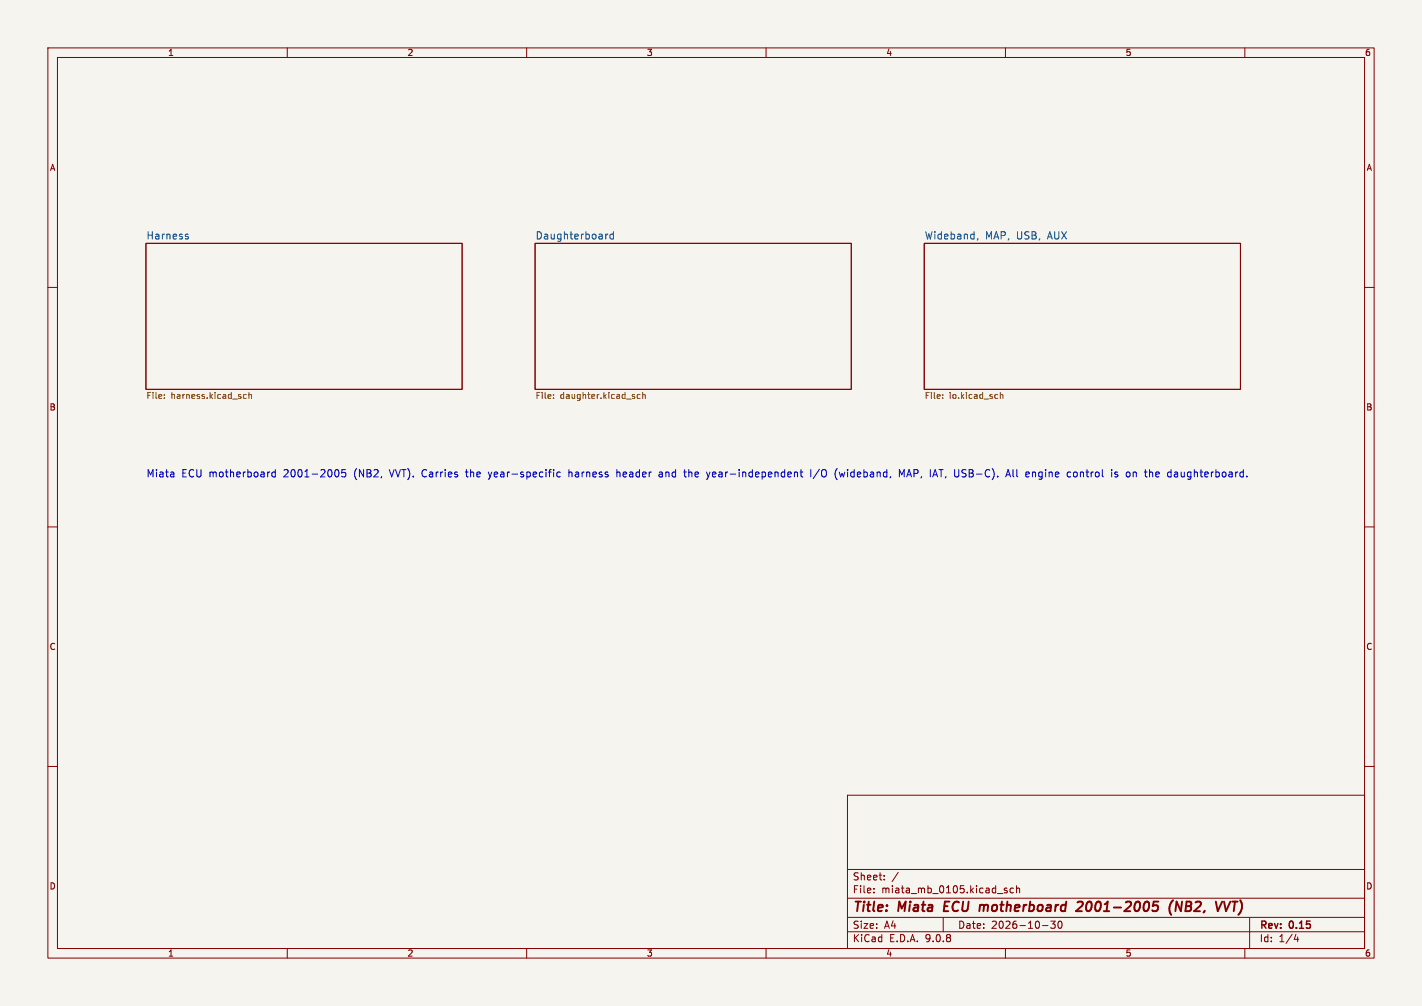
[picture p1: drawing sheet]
<svg xmlns="http://www.w3.org/2000/svg" width="297mm" height="210mm" viewBox="0 0 297 210" stroke-linecap="round" stroke-linejoin="round" font-family="sans-serif">
<path d="M0 0h297v210h-297z" fill="#f5f4ef" stroke="#f5f4ef" stroke-width=".21"/>
<g fill="none" stroke="#840000" stroke-width=".21">
<path d="M10 10h277v190h-277zM12 12h273v186h-273zM60 10v2M110 10v2M160 10v2M210 10v2M260 10v2M30.5 50.8h66v30.5h-66zM111.8 50.8h66v30.5h-66zM193 50.8h66.1v30.5h-66.1zM10 60h2M285 60h2"/>
<path d="M10 110h2M285 110h2M10 160h2M177 166h108v32h-108zM285 160h2M60 198v2M110 198v2M160 198v2M177 194.5h108M177 191.5h108M177 187.5h108M177 181.5h108"/>
<path d="M182.5 186.3v.1M182.5 185.5v.1M184.7 183.6v.1M184.7 182.8v.1M187.6 182.1l-1.3 2M197 191.5v3M210 198v2M210.3 185.5l-.3-.1-.3 .2 .1 .2 .5 .2v.3h-.6M211.7 185.5l-.5-.1-.2 .3 .1 .6h.6M212.3 185.5l.2-.1 .4 .1 .1 .9M212.3 184.9v1.5M217.7 193.2h1.2"/>
<path d="M219.5 192.3h.9l-.5 .6 .4 .1v.7l-.2 .1-.6-.1M221.1 192.4l.2-.1a.8 .8 0 0 1 .5 .7 .8 .8 0 0 1-.5 .8l-.2-.1-.1-.5zM260 198v2M261 191.5v6.5M270.7 195l-.4 1.1h.9M271 195.6v1"/>
</g>
<path d="M197.4 188.2l-.3 2h1M205 188.9l.5 .1M205.5 189.2l-.1 1M225.1 188.4l.3-.2h.4l.3 .2v.4l-.1 .3-1.3 1.1h1.3M241 188.2h.9M241.8 189.2l-.1 .8M245 187.9a2.35 2.35 0 0 0-.4 3.1M246.9 188.2l-.3 2-.9-2-.2 2M255.6 188.2l.5 2 .9-2M257.4 188.2h1.1" fill="none" stroke="#840000" stroke-width=".4"/>
<path d="M38.9 49.4l.4 .1 .1 .2-.3 .2h-.2M38.9 48.9l.4 .1M127 48.9l-.5 .3M128.1 49l-.4-.1-.3 .3 .1 .6h.6M128.1 48.4v1.5M204.2 49.8l-.1 .3" fill="none" stroke="#006464" stroke-width=".21"/>
<g fill="none" stroke="#725600" stroke-width=".21">
<path d="M34.3 83.1v.1M34.3 82.4v.1M50.8 83l.3 .2 .3-.1M51.4 82.4l-.3-.1-.3 .3M52 82.5l.5-.1v.8M52 81.9v1.3M115.6 83.1v.1M115.6 82.4v.1M133.7 82.4l-.4-.1-.2 .3 .1 .5h.5M134.2 82.5l.5-.1 .1 .8M134.2 81.9v1.3M196.9 83.1v.1"/>
<path d="M196.9 82.4v.1M208.9 82.5l.5-.1 .1 .8M208.9 81.9v1.3"/>
</g>
<g fill="none" stroke="#0000c2" stroke-width=".21">
<path d="M57.5 98v1.6M57.5 98.6l-.4-.1-.3 .3 .1 .7h.6M70.1 98.1l.2-.1a.81 .81 0 0 1 .5 .8 .81 .81 0 0 1-.5 .8l-.2-.1M72.2 98h-.8v.8l.2-.2 .5 .1 .1 .2v.5l-.3 .2-.5-.2M97.2 98.5h.6M102 98.5l.4 1.1M102.2 99.9l-.2 .2M115.6 98v.2M115.6 98.5v1.1M117 98.6l-.4-.1-.3 .3 .1 .7h.6M118.8 98v1.6M119.3 98.5l-.5 .2"/>
<path d="M128.8 98v1.6M129.4 98.6l-.3-.1-.3 .2M137.7 98.6h.6M138.3 98.9l-.5 .1-.2 .2 .2 .4 .5-.1M142.8 98.5h.6M143.1 99.5l.3 .1M148.3 98.5l-.4 1.1M166.4 98.5l.2 .3v.8M167.1 98.5h.6M167.3 98v1.3l.4 .3M169.3 98v1.6M171.2 98l-1.4 1.9"/>
<path d="M174.5 99.5l.4 .6M174.9 97.8l-.4 .7M175.3 98.5l.3 1.1 .3-.8M187.8 99.6v-1.6l.6 1.1 .5-1.1v1.6M210 99.6l.6-1.6 .5 1.6M210.2 99.1h.7M211.6 98v1.3l.2 .3M215.6 98.7l.5-.2 .2 .3M224.3 98.6l.4-.1 .3 .3v.5l-.3 .3-.4-.1-.1-.2zM233.4 98.6l-.3-.1-.3 .3 .1 .2 .5 .1v.4h-.6M237.3 98.6v1M241.9 98.5h-.3l-.2 .3 .1 .7 .4 .1"/>
<path d="M242.1 98.9l-.7 .1"/>
</g>
<g font-size="2.8" fill="#840000">
<text x="178" y="190.9">Title:</text>
<text x="187.7" y="190.9">Miata</text>
<text x="198" y="190.9">ECU</text>
<text x="206.2" y="190.9">motherboard</text>
<text x="227.4" y="190.9">2001-2005</text>
<text x="247.4" y="190.9">(NB2,</text>
<text x="258" y="190.9">VVT)</text>
</g>
<g font-size="2.1" fill="#006464">
<text x="30.5" y="50.1">Harness</text>
<text x="111.8" y="50.1">Daughterboard</text>
<text x="193" y="50.1">Wideband,</text>
<text x="205.7" y="50.1">MAP, USB,</text>
<text x="219" y="50.1">AUX</text>
</g>
<g font-size="2.1" fill="#0000c2">
<text x="30.5" y="99.8">Miata</text>
<text x="37.9" y="99.8">ECU motherboard</text>
<text x="59.4" y="99.8">2001-2005</text>
<text x="74.2" y="99.8">(NB2,</text>
<text x="81.8" y="99.8">VVT). Carries</text>
<text x="98" y="99.8">the</text>
<text x="102.9" y="99.8">year-specific</text>
<text x="119.7" y="99.8">harness</text>
<text x="129.9" y="99.8">header</text>
<text x="138.9" y="99.8">and</text>
<text x="144.4" y="99.8">the</text>
<text x="149.2" y="99.8">year-independent</text>
<text x="171" y="99.8">I/O</text>
<text x="176.2" y="99.8">(wideband,</text>
<text x="189.8" y="99.8">MAP, IAT, USB-C).</text>
<text x="212.7" y="99.8">All</text>
<text x="216.9" y="99.8">engine</text>
<text x="225.7" y="99.8">control</text>
<text x="235.1" y="99.8">is</text>
<text x="238.3" y="99.8">on</text>
<text x="242.4" y="99.8">the</text>
<text x="247.3" y="99.8">daughterboard.</text>
</g>
<g font-size="2.1" fill="#840000">
<text x="178" y="184">Sheet:</text>
<text x="178" y="186.7">File:</text>
<text x="184.1" y="186.7">miata_mb_0105.kicad_sch</text>
<text x="178" y="196.9">KiCad</text>
<text x="178" y="194.1">Size:</text>
<text x="184.7" y="194.1">A4</text>
<text x="185.7" y="196.9">E.D.A.</text>
<text x="193.3" y="196.9">9.0.8</text>
<text x="200" y="194.1">Date:</text>
<text x="207" y="194.1">2026-10-30</text>
<text x="263" y="194.3">Rev:</text>
<text x="263" y="196.9">Id:</text>
<text x="267.1" y="196.9">1/4</text>
<text x="269.4" y="194.3">0.15</text>
</g>
<g font-size="1.8" fill="#840000">
<text x="35" y="11.9">1</text>
<text x="85" y="11.9">2</text>
<text x="135" y="11.9">3</text>
<text x="185" y="11.9">4</text>
<text x="235" y="11.9">5</text>
<text x="285" y="11.9">6</text>
<text x="10.3" y="35.9">A</text>
<text x="285.3" y="35.9">A</text>
<text x="10.3" y="85.9">B</text>
<text x="285.3" y="85.9">B</text>
<text x="10.3" y="135.9">C</text>
<text x="285.3" y="135.9">C</text>
<text x="10.3" y="185.9">D</text>
<text x="285.3" y="185.9">D</text>
<text x="35" y="199.9">1</text>
<text x="85" y="199.9">2</text>
<text x="135" y="199.9">3</text>
<text x="185" y="199.9">4</text>
<text x="235" y="199.9">5</text>
<text x="285" y="199.9">6</text>
</g>
<g font-size="1.8" fill="#725600">
<text x="30.5" y="83.6">File:</text>
<text x="35.7" y="83.6">harness.kicad_sch</text>
<text x="111.8" y="83.6">File:</text>
<text x="117" y="83.6">daughter.kicad_sch</text>
<text x="193" y="83.6">File:</text>
<text x="198.3" y="83.6">io.kicad_sch</text>
</g>
</svg>
